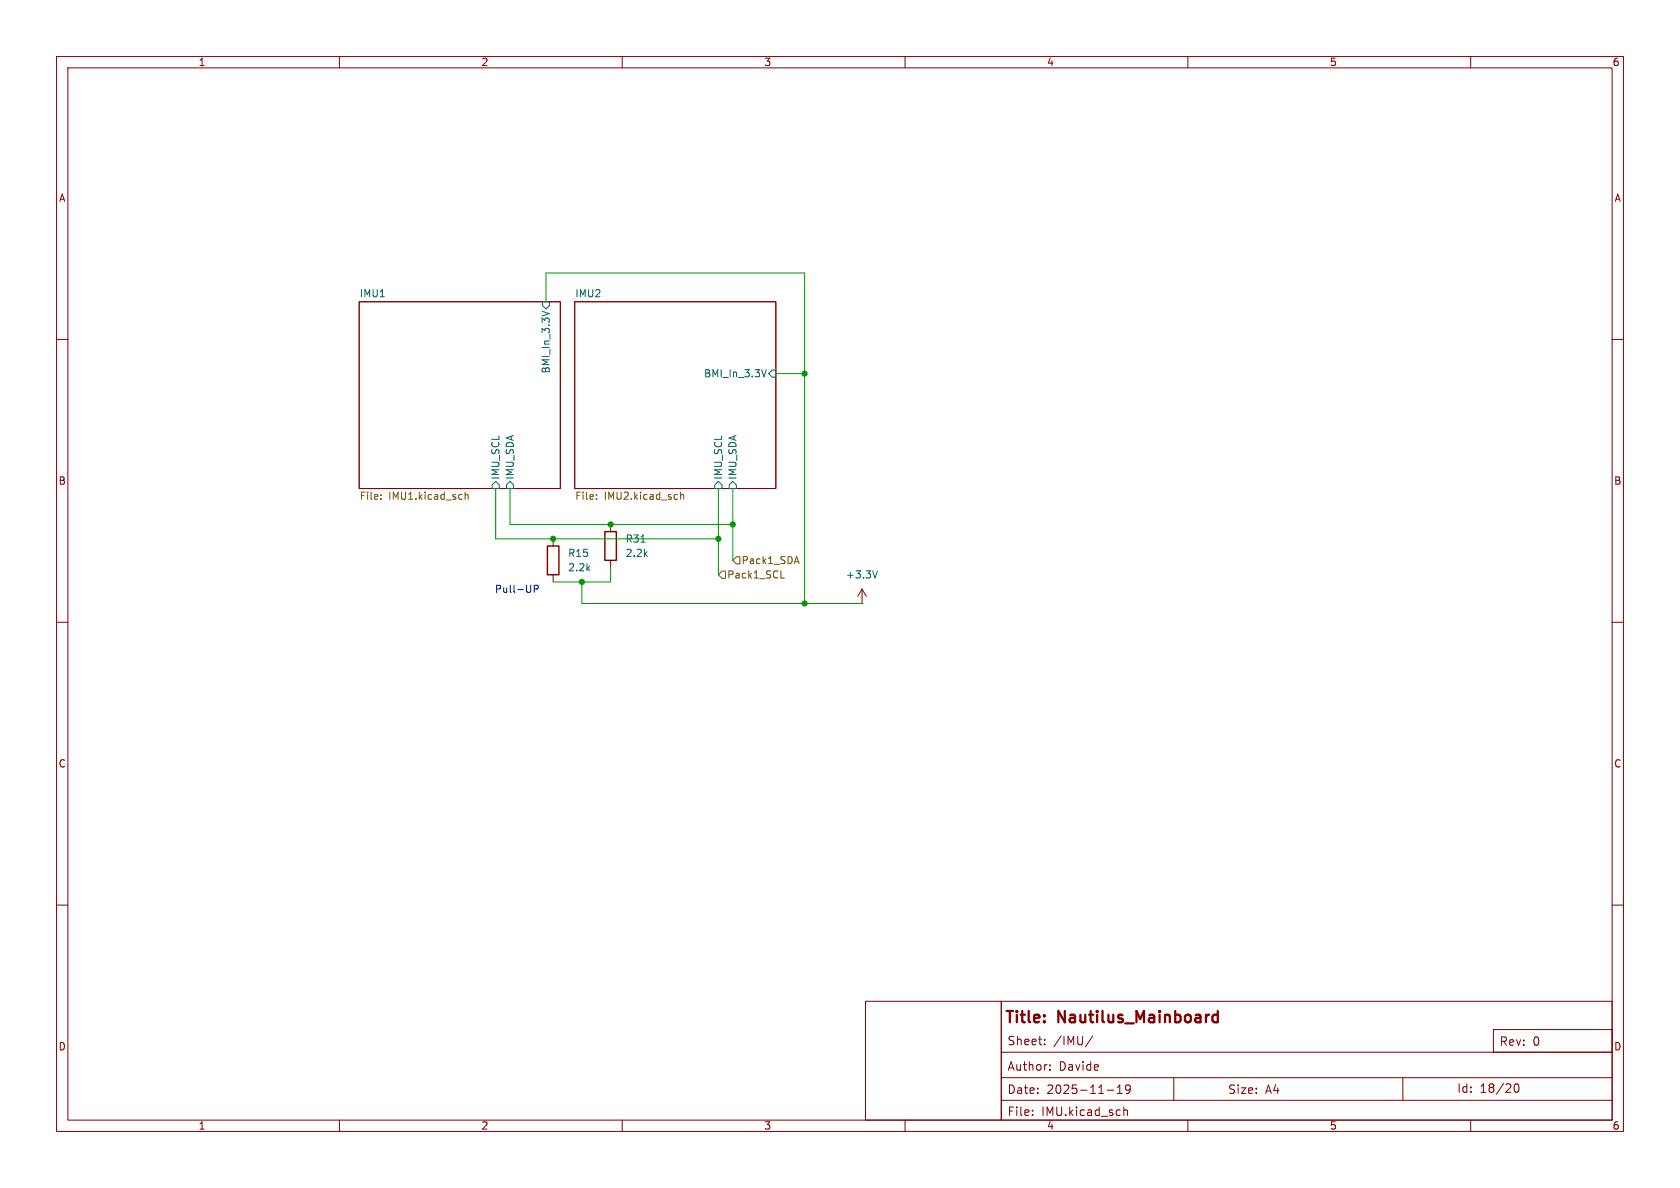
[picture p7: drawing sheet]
<svg xmlns="http://www.w3.org/2000/svg" width="297mm" height="210mm" viewBox="0 0 297 210" stroke-linecap="round" stroke-linejoin="round" font-family="sans-serif">
<g fill="none" stroke="#840000" stroke-width=".18">
<path d="M10 10h277v190h-277zM12 12h273v186h-273zM60 10v2M110 10v2M160 10v2M210 10v2M260 10v2M63.5 53.3h35.6v33.1h-35.6zM101.6 53.3h35.6v33.1h-35.6zM10 60h2M285 60h2M97.8 95.3v1.2"/>
<path d="M107.9 92.7v1.3M107.9 99.1v1.2M10 110h2M97.8 101.6v1.3M152.4 106.7h.1M152.4 104.1l-.8 1.3M152.4 104.1l.8 1.3M152.4 104.1v2.6M285 110h2M10 160h2M153 177h24v21h-24zM177 177h108v21h-108z"/>
<path d="M285 160h2M60 198v2M110 198v2M160 198v2M177 194.5h108M177 190.5h108M177 186h108M182.5 197v.2M182.5 196.3v.1M184.7 184.6v.1M184.7 183.8v.1M185.6 189v.2"/>
<path d="M185.6 188.3v.1M193.2 183.1l-1.3 2M195.7 192.7h1.2M197.5 193.3h.9M197.5 192.2l.5-.4v1.5M198.7 195.7v1.5M198.7 196.3l.2-.1 .4 .1v.9M199.8 192.4l-.3 .3h-.3l-.2-.3 .1-.5 .4-.1 .2 .1a.99 .99 0 0 1-.3 1.4h-.3M207.5 190.5v4M210 198v2M248 190.5v4M260 198v2"/>
<path d="M264 182h21v4h-21zM267.8 191.7l.2-.1a.81 .81 0 0 1 .6 .6 .81 .81 0 0 1-.3 .8l-.1 .1a.81 .81 0 0 1-.4-1.4z"/>
</g>
<path d="M214.5 179.5l.2-.1 .6 .1M215.3 178.7v2M214.5 180.6l.2 .1 .6-.1" fill="none" stroke="#840000" stroke-width=".4"/>
<path d="M95.8 55l1.3 .4M95.9 53.3h1.3v.7l-.7 .6-.6-.6zM135.5 65.3l-.4 1.3M136.5 65.4h.7v1.3h-.7l-.6-.7zM87.6 85.1l.7 .6v.7h-1.3v-.7zM90.2 85.1l.6 .6v.7h-1.3v-.7zM113.3 95.8h.7M127 85.1l.6 .6v.7h-1.2v-.7zM129.5 85.1l.7 .6v.7h-1.3v-.7zM155.1 100.9l-.4 1.3" fill="none" stroke="#006464" stroke-width=".18"/>
<g fill="none" stroke="#725600" stroke-width=".18">
<path d="M67.3 88.1v.2M67.3 87.5v.1M82.2 87v1.3M82.2 87.5l.2-.1 .3 .1 .1 .8M105.4 88.1v.2M105.4 87.5v.1M120.3 87.5l.2-.1 .3 .1 .1 .8M120.3 87v1.3M130.2 98.4h.6v1.3h-.6l-.7-.6zM140.5 99.3h.6M140.8 98.4l.5 1.2M127.6 101h.7v1.2h-.7l-.6-.6z"/>
<path d="M138.1 102.2h.6"/>
</g>
<path d="M96.8 96.5h2v5.1h-2zM106.9 94h2.1v5.1h-2.1z" fill="none" stroke="#840000" stroke-width=".25"/>
<path d="M96.5 53.3v-5h45.7v58.4M137.2 66h5M87.6 86.4v8.9h39.4M90.2 86.4v6.3h39.3M127 86.4v15.2M129.5 86.4v12.7M102.9 102.9v3.8h49.5M107.9 100.3v2.6h-10.1" fill="none" stroke="#009600" stroke-width=".18"/>
<path d="M94.4 104.1h.6l.2-.2-.1-.3-.7-.1v1.2" fill="none" stroke="#0000c2" stroke-width=".18"/>
<g fill="#009600" stroke="#009600" stroke-width=".18">
<circle cx="97.8" cy="95.3" r=".46"/>
<circle cx="142.2" cy="66" r=".46"/>
<circle cx="129.5" cy="92.7" r=".46"/>
<circle cx="127" cy="95.3" r=".46"/>
<circle cx="142.2" cy="106.7" r=".46"/>
<circle cx="102.9" cy="102.9" r=".46"/>
<circle cx="107.9" cy="92.7" r=".46"/>
</g>
<g font-size="2.8" fill="#840000">
<text x="177.5" y="181.4">Title:</text>
<text x="187.2" y="181.4">Nautilus_Mainboard</text>
</g>
<g font-size="2.1" fill="#840000">
<text x="178" y="185">Sheet:</text>
<text x="186.2" y="185">/IMU/</text>
<text x="265" y="185.1">Rev:</text>
<text x="270.9" y="185.1">0</text>
<text x="178" y="189.5">Author:</text>
<text x="187.2" y="189.5">Davide</text>
<text x="178" y="193.6">Date:</text>
<text x="178" y="197.5">File:</text>
<text x="184.1" y="197.5">IMU.kicad_sch</text>
<text x="185" y="193.6">2025-11-19</text>
<text x="217" y="193.6">Size:</text>
<text x="223.7" y="193.6">A4</text>
<text x="257.5" y="193.4">Id:</text>
<text x="261.6" y="193.4">18/20</text>
</g>
<g font-size="1.8" fill="#840000">
<text x="35" y="11.9">1</text>
<text x="85" y="11.9">2</text>
<text x="135" y="11.9">3</text>
<text x="185" y="11.9">4</text>
<text x="235" y="11.9">5</text>
<text x="285" y="11.9">6</text>
<text x="10.3" y="35.9">A</text>
<text x="285.3" y="35.9">A</text>
<text x="10.3" y="85.9">B</text>
<text x="285.3" y="85.9">B</text>
<text x="10.3" y="135.9">C</text>
<text x="285.3" y="135.9">C</text>
<text x="10.3" y="185.9">D</text>
<text x="285.3" y="185.9">D</text>
<text x="35" y="199.9">1</text>
<text x="85" y="199.9">2</text>
<text x="135" y="199.9">3</text>
<text x="185" y="199.9">4</text>
<text x="235" y="199.9">5</text>
<text x="285" y="199.9">6</text>
</g>
<g font-size="1.8" fill="#006464">
<text x="63.5" y="52.6">IMU1</text>
<text x="101.6" y="52.6">IMU2</text>
<text x="97.4" y="66.1" transform="rotate(-90 97.4 66.1)">BMI_In_3.3V</text>
<text x="124.4" y="66.9">BMI_In_3.3V</text>
<text x="88.5" y="84.9" transform="rotate(-90 88.5 84.9)">IMU_SCL</text>
<text x="91" y="84.9" transform="rotate(-90 91 84.9)">IMU_SDA</text>
<text x="127.9" y="84.9" transform="rotate(-90 127.9 84.9)">IMU_SCL</text>
<text x="130.4" y="84.9" transform="rotate(-90 130.4 84.9)">IMU_SDA</text>
<text x="100.3" y="101.2">2.2k</text>
<text x="100.3" y="98.7">R15</text>
<text x="110.5" y="98.7">2.2k</text>
<text x="110.5" y="96.1">R31</text>
<text x="149.5" y="102.5">+3.3V</text>
</g>
<g font-size="1.8" fill="#725600">
<text x="63.5" y="88.7">File:</text>
<text x="68.7" y="88.7">IMU1.kicad_sch</text>
<text x="101.6" y="88.7">File:</text>
<text x="106.8" y="88.7">IMU2.kicad_sch</text>
<text x="131" y="99.9">Pack1_SDA</text>
<text x="128.5" y="102.5">Pack1_SCL</text>
</g>
<text font-size="1.8" fill="#0000c2" x="87.4" y="105">Pull-UP</text>
</svg>
